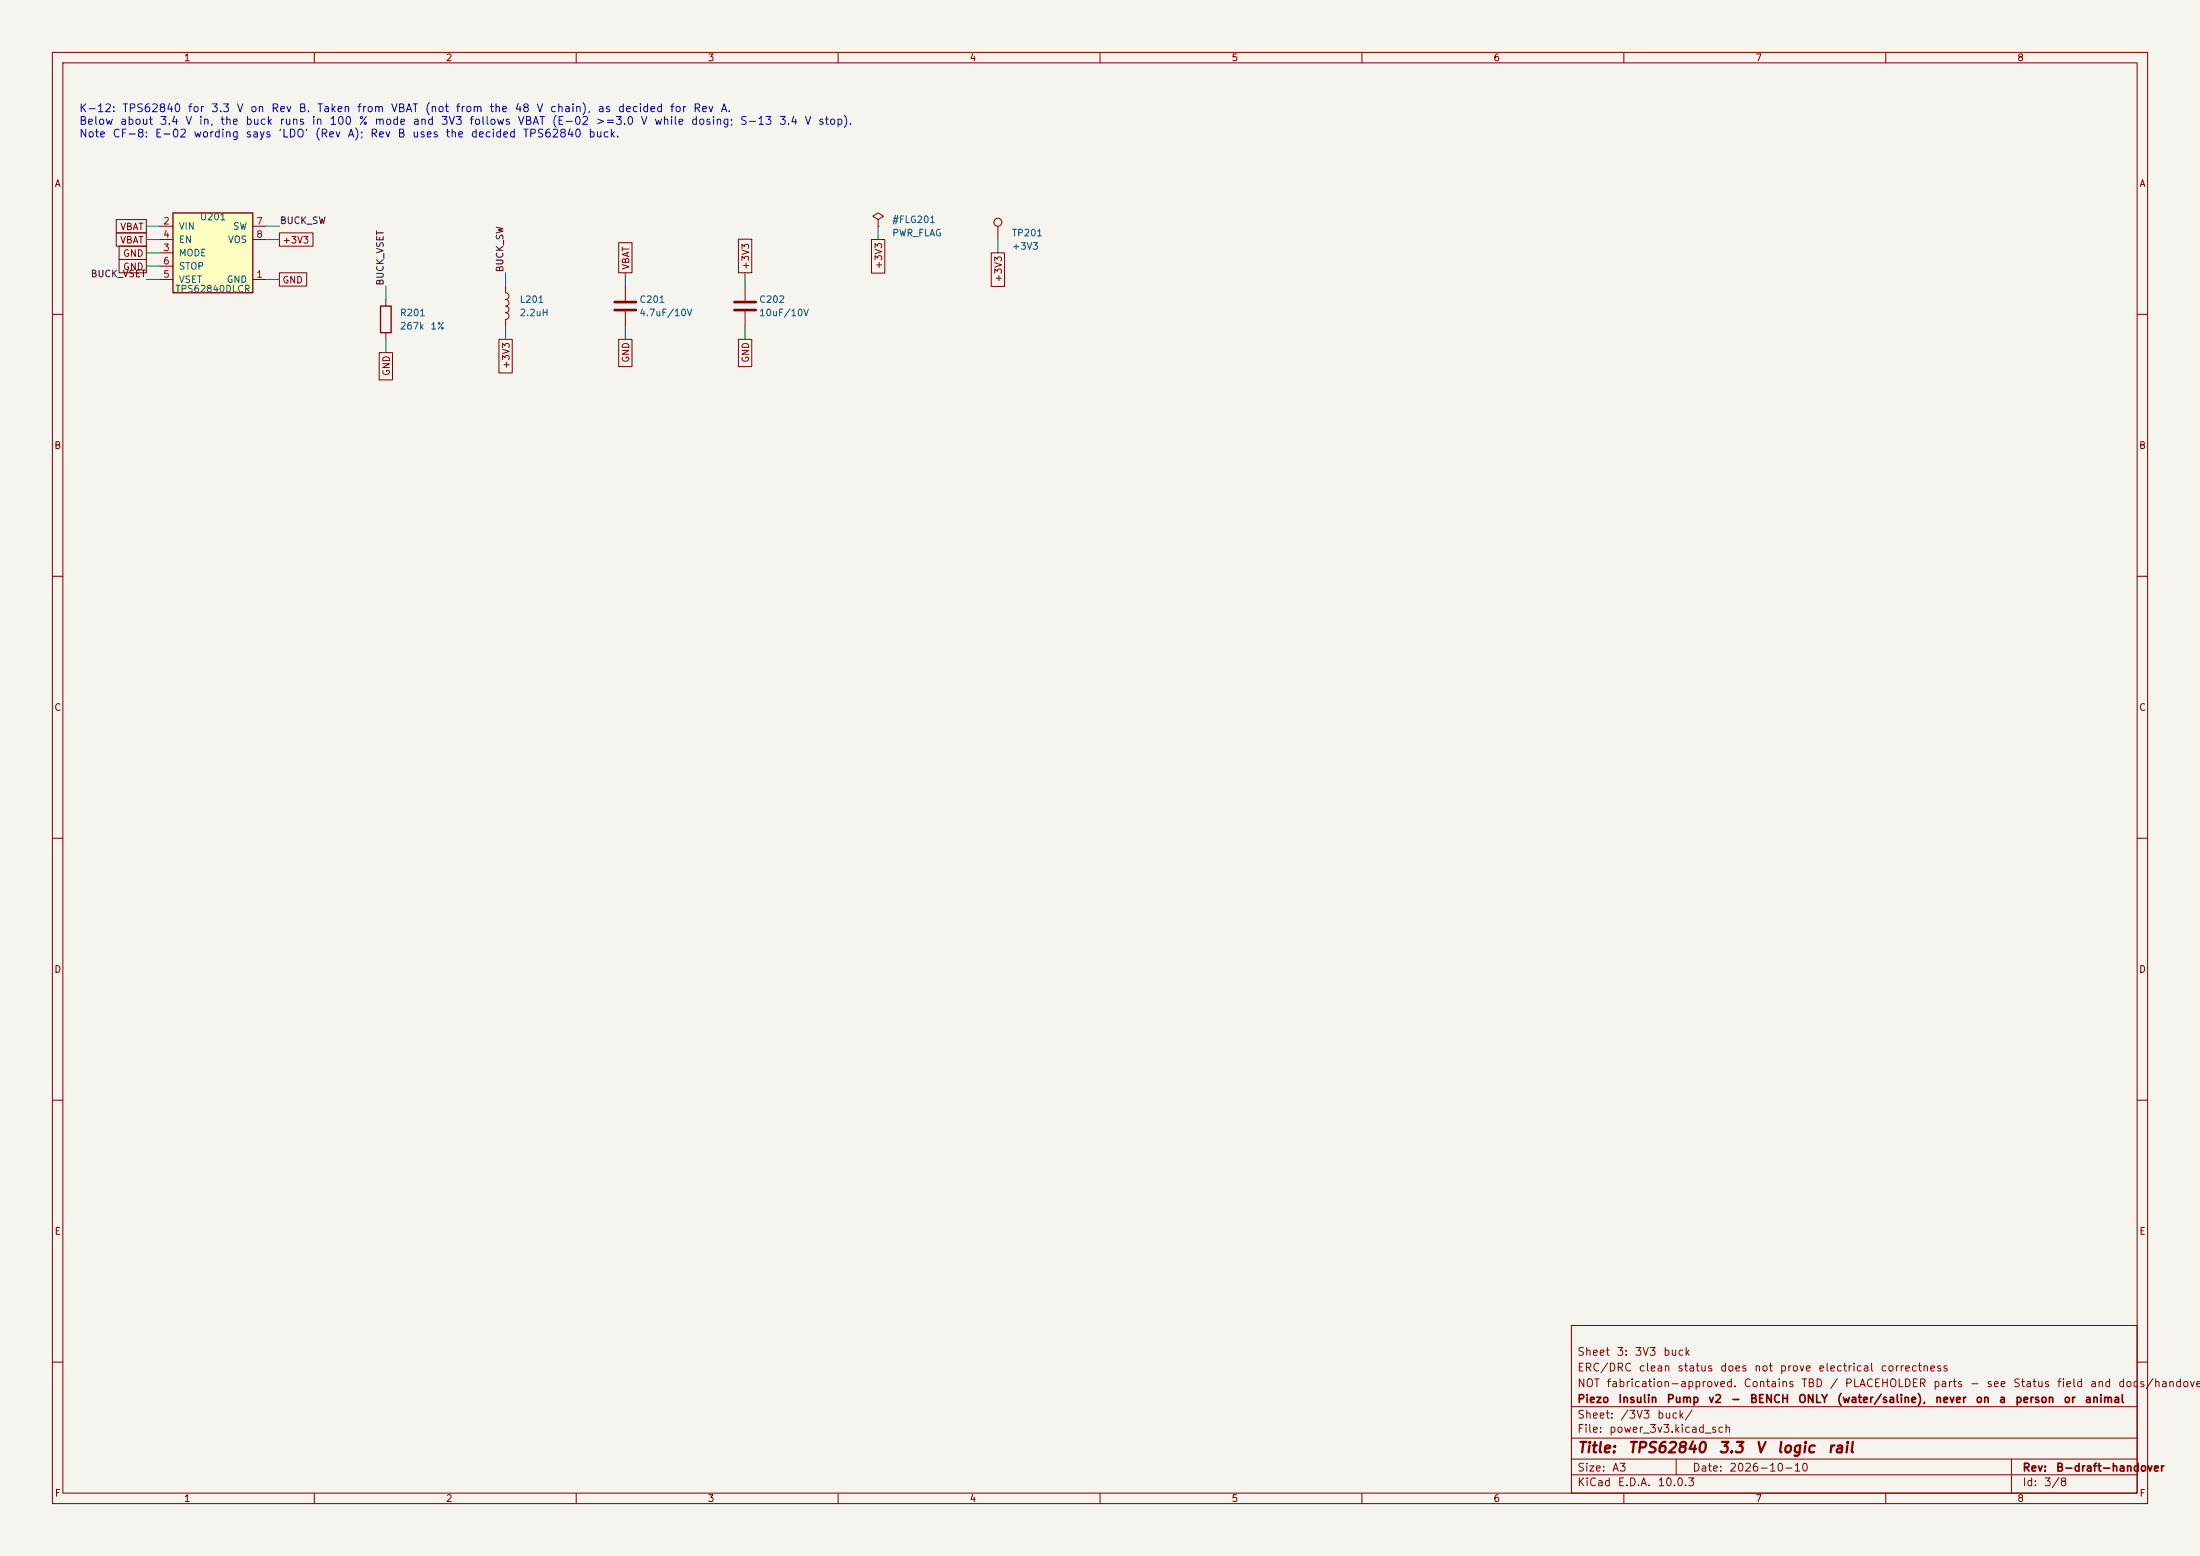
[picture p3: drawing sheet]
<svg xmlns="http://www.w3.org/2000/svg" width="420mm" height="297mm" viewBox="0 0 420 297" stroke-linecap="round" stroke-linejoin="round" font-family="sans-serif">
<path d="M0 0h420v297h-420z" fill="#f5f4ef" stroke="#f5f4ef" stroke-width=".19"/>
<g fill="none" stroke="#840000" stroke-width=".19">
<path d="M10 10h400v277h-400zM12 12h396v273h-396zM60 10v2M110 10v2M160 10v2M210 10v2M260 10v2M310 10v2M360 10v2M96.5 54.6v1.3a.64 .64 0 0 1 .7 .6 .64 .64 0 0 1-.7 .7M96.5 57.2a.64 .64 0 0 1 .7 .6 .64 .64 0 0 1-.7 .6 .64 .64 0 0 1 .7 .7 .64 .64 0 0 1-.7 .6 .64 .64 0 0 1 .7 .6 .64 .64 0 0 1-.7 .7v1.2M142.2 54.6v2.8"/>
<path d="M142.2 59.4v2.8M167.6 41.9l1.1-.6-1.1-.7-1 .7 1 .6v1.3M167.6 43.2h.1M190.5 43.2v2.5M10 60h2M408 60h2M10 110h2M408 110h2M10 160h2M408 160h2M10 210h2M408 210h2"/>
<path d="M300 253h108v32h-108zM10 260h2M300 278.5h108M300 274.5h108M300 268.5h108M320 278.5v3M384 278.5v6.5M408 260h2M60 285v2M110 285v2M160 285v2M210 285v2"/>
<path d="M260 285v2M300 281.5h108M310 285v2M360 285v2"/>
<circle cx="190.5" cy="42.4" r=".76"/>
</g>
<path d="M140.2 57.7h4.1M140.2 59.2h4.1" fill="none" stroke="#840000" stroke-width=".51"/>
<path d="M33 40.6h15.3v15.3h-15.3z" fill="#ffffc2"/>
<path d="M33 40.6h15.3v15.3h-15.3zM72.6 58.4h2.1v5.1h-2.1z" fill="none" stroke="#840000" stroke-width=".25"/>
<g fill="none" stroke="#840000" stroke-width=".19">
<path d="M22.2 41.9h5.7v2.6h-5.7zM22.2 44.4h5.7v2.6h-5.7zM22.7 47h5.2v2.5h-5.2zM22.7 49.5h5.2v2.6h-5.2zM30.5 53.3h2.5M30.5 43.2h2.5M30.5 48.3h2.5M30.5 45.7h2.5M30.5 50.8h2.5M48.3 53.3h2.5M48.3 43.2h2.5M48.3 45.7h2.5"/>
<path d="M53.3 44.4h6.5v2.6h-6.5zM53.3 52.1h5.2v2.5h-5.2zM73.7 57.2v1.2M118.1 46.3h2.6v5.8h-2.6zM119.4 54.6v2.8M119.4 59.4v2.8M141 45.7h2.5v6.4h-2.5zM166.4 45.7h2.5v6.4h-2.5zM189.2 48.3h2.6v6.4h-2.6zM72.4 67.3h2.5v5.2h-2.5zM73.7 63.5v1.3M95.2 64.8h2.6v6.4h-2.6z"/>
<path d="M118.1 64.8h2.6v5.2h-2.6zM141 64.8h2.5v5.2h-2.5z"/>
</g>
<path d="M117.3 57.7h4.1M117.3 59.2h4.1" fill="none" stroke="#840000" stroke-width=".51"/>
<g fill="none" stroke="#009600" stroke-width=".19">
<path d="M27.9 43.2h2.6M27.9 45.7h2.6M27.9 53.3h2.6M27.9 50.8h2.6M27.9 48.3h2.6M50.8 43.2h2.5M50.8 45.7h2.5M50.8 53.3h2.5M73.7 54.6v2.6M96.5 52.1v2.5M119.4 52.1v2.5M142.2 52.1v2.5"/>
<path d="M167.6 43.2v2.5M190.5 45.7v2.6M73.7 64.8v2.5M96.5 62.2v2.6M119.4 62.2v2.6M142.2 62.2v2.6"/>
</g>
<g font-size="2" fill="#840000">
<text x="301" y="277.8">Title:</text>
<text x="310.7" y="277.8">TPS62840</text>
<text x="327.9" y="277.8">3.3</text>
<text x="335" y="277.8">V</text>
<text x="339.1" y="277.8">logic</text>
<text x="348.7" y="277.8">rail</text>
</g>
<g font-size="1.5" fill="#0000c2">
<text x="15" y="21.8">K-12:</text>
<text x="23.2" y="21.8">TPS62840</text>
<text x="35.7" y="21.8">for</text>
<text x="40.2" y="21.8">3.3</text>
<text x="45.1" y="21.8">V</text>
<text x="47.6" y="21.8">on</text>
<text x="51.7" y="21.8">Rev</text>
<text x="56.9" y="21.8">B.</text>
<text x="60.4" y="21.8">Taken</text>
<text x="68.1" y="21.8">from</text>
<text x="74.5" y="21.8">VBAT</text>
<text x="81" y="21.8">(not</text>
<text x="86.9" y="21.8">from</text>
<text x="93.3" y="21.8">the</text>
<text x="98.1" y="21.8">48</text>
<text x="102.3" y="21.8">V</text>
<text x="104.9" y="21.8">chain),</text>
<text x="114" y="21.8">as</text>
<text x="117.8" y="21.8">decided</text>
<text x="127.8" y="21.8">for</text>
<text x="132.2" y="21.8">Rev</text>
<text x="137.4" y="21.8">A.</text>
<text x="15" y="24.2">Below</text>
<text x="15" y="26.6">Note</text>
<text x="21.4" y="26.6">CF-8:</text>
<text x="22.8" y="24.2">about</text>
<text x="29.5" y="26.6">E-02</text>
<text x="30.4" y="24.2">3.4</text>
<text x="35.3" y="24.2">V</text>
<text x="36.8" y="26.6">wording</text>
<text x="37.8" y="24.2">in,</text>
<text x="41.9" y="24.2">the</text>
<text x="46.7" y="24.2">buck</text>
<text x="46.8" y="26.6">says</text>
<text x="53" y="26.6">'LDO'</text>
<text x="53.2" y="24.2">runs</text>
<text x="59.4" y="24.2">in</text>
<text x="60" y="26.6">(Rev</text>
<text x="62.8" y="24.2">100</text>
<text x="66.2" y="26.6">A);</text>
<text x="68.4" y="24.2">%</text>
<text x="70.5" y="26.6">Rev</text>
<text x="71.4" y="24.2">mode</text>
<text x="75.8" y="26.6">B</text>
<text x="78.6" y="26.6">uses</text>
<text x="78.7" y="24.2">and</text>
<text x="84" y="24.2">3V3</text>
<text x="84.9" y="26.6">the</text>
<text x="89.5" y="24.2">follows</text>
<text x="89.7" y="26.6">decided</text>
<text x="98.7" y="24.2">VBAT</text>
<text x="99.7" y="26.6">TPS62840</text>
<text x="105.2" y="24.2">(E-02</text>
<text x="112.2" y="26.6">buck.</text>
<text x="113.6" y="24.2">&gt;=3.0</text>
<text x="122.2" y="24.2">V</text>
<text x="124.8" y="24.2">while</text>
<text x="131.8" y="24.2">dosing;</text>
<text x="141.2" y="24.2">S-13</text>
<text x="148.6" y="24.2">3.4</text>
<text x="153.5" y="24.2">V</text>
<text x="156.1" y="24.2">stop).</text>
</g>
<g font-size="1.5" fill="#840000">
<text x="301" y="262.1">ERC/DRC</text>
<text x="301" y="259.1">Sheet</text>
<text x="308.5" y="259.1">3:</text>
<text x="311.9" y="259.1">3V3</text>
<text x="312.7" y="262.1">clean</text>
<text x="317.4" y="259.1">buck</text>
<text x="320.1" y="262.1">status</text>
<text x="328.2" y="262.1">does</text>
<text x="334.8" y="262.1">not</text>
<text x="339.6" y="262.1">prove</text>
<text x="347" y="262.1">electrical</text>
<text x="358.9" y="262.1">correctness</text>
<text x="301" y="268.1">Piezo</text>
<text x="301" y="265.1">NOT</text>
<text x="306.6" y="265.1">fabrication-approved.</text>
<text x="308.8" y="268.1">Insulin</text>
<text x="318" y="268.1">Pump</text>
<text x="326" y="268.1">v2</text>
<text x="330.3" y="268.1">-</text>
<text x="332.7" y="265.1">Contains</text>
<text x="333.9" y="268.1">BENCH</text>
<text x="343.2" y="268.1">ONLY</text>
<text x="343.7" y="265.1">TBD</text>
<text x="349.2" y="265.1">/</text>
<text x="350.5" y="268.1">(water/saline),</text>
<text x="352.1" y="265.1">PLACEHOLDER</text>
<text x="368.9" y="265.1">parts</text>
<text x="369.3" y="268.1">never</text>
<text x="375.9" y="265.1">-</text>
<text x="377" y="268.1">on</text>
<text x="379.1" y="265.1">see</text>
<text x="381.5" y="268.1">a</text>
<text x="384.2" y="265.1">Status</text>
<text x="384.6" y="268.1">person</text>
<text x="392.6" y="265.1">field</text>
<text x="393.8" y="268.1">or</text>
<text x="397.9" y="268.1">animal</text>
<text x="398.9" y="265.1">and</text>
<text x="404.2" y="265.1">docs/handover</text>
<text x="301" y="273.8">File:</text>
<text x="301" y="271.1">Sheet:</text>
<text x="307.1" y="273.8">power_3v3.kicad_sch</text>
<text x="309.2" y="271.1">/3V3</text>
<text x="316.2" y="271.1">buck/</text>
<text x="301" y="281.2">Size:</text>
<text x="307.6" y="281.2">A3</text>
<text x="323" y="281.2">Date:</text>
<text x="330" y="281.2">2026-10-10</text>
<text x="386" y="281.2">Rev:</text>
<text x="392.4" y="281.2">B-draft-handover</text>
<text x="301" y="284">KiCad</text>
<text x="308.7" y="284">E.D.A.</text>
<text x="316.3" y="284">10.0.3</text>
<text x="386" y="284">Id:</text>
<text x="390.1" y="284">3/8</text>
</g>
<g font-size="1.3" fill="#840000">
<text x="35" y="12">1</text>
<text x="85" y="12">2</text>
<text x="135" y="12">3</text>
<text x="185" y="12">4</text>
<text x="235" y="12">5</text>
<text x="285" y="12">6</text>
<text x="335" y="12">7</text>
<text x="385" y="12">8</text>
<text x="10.3" y="36">A</text>
<text x="408.3" y="36">A</text>
<text x="22.8" y="44.2">VBAT</text>
<text x="22.8" y="46.8">VBAT</text>
<text x="53.8" y="46.8">+3V3</text>
<text x="23.4" y="49.3">GND</text>
<text x="23.4" y="51.9">GND</text>
<text x="120.4" y="51.6" transform="rotate(-90 120.4 51.6)">VBAT</text>
<text x="143.3" y="51.6" transform="rotate(-90 143.3 51.6)">+3V3</text>
<text x="168.7" y="51.5" transform="rotate(-90 168.7 51.5)">+3V3</text>
<text x="53.8" y="54.4">GND</text>
<text x="191.6" y="54" transform="rotate(-90 191.6 54)">+3V3</text>
<text x="74.7" y="71.9" transform="rotate(-90 74.7 71.9)">GND</text>
<text x="97.6" y="70.5" transform="rotate(-90 97.6 70.5)">+3V3</text>
<text x="120.4" y="69.3" transform="rotate(-90 120.4 69.3)">GND</text>
<text x="143.3" y="69.3" transform="rotate(-90 143.3 69.3)">GND</text>
<text x="10.3" y="86">B</text>
<text x="408.2" y="86">B</text>
<text x="10.3" y="136">C</text>
<text x="408.2" y="136">C</text>
<text x="10.3" y="186">D</text>
<text x="408.2" y="186">D</text>
<text x="10.3" y="236">E</text>
<text x="408.3" y="236">E</text>
<text x="10.3" y="286">F</text>
<text x="35" y="287">1</text>
<text x="85" y="287">2</text>
<text x="135" y="287">3</text>
<text x="185" y="287">4</text>
<text x="235" y="287">5</text>
<text x="285" y="287">6</text>
<text x="335" y="287">7</text>
<text x="385" y="287">8</text>
<text x="408.3" y="286">F</text>
</g>
<g font-size="1.3" fill="#a90000">
<text x="31" y="43.2">2</text>
<text x="31" y="45.7">4</text>
<text x="48.8" y="43.2">7</text>
<text x="48.8" y="45.7">8</text>
<text x="31" y="48.2">3</text>
<text x="31" y="53.3">5</text>
<text x="31" y="50.8">6</text>
<text x="48.8" y="53.3">1</text>
</g>
<g font-size="1.3" fill="#006464">
<text x="34" y="44.2">VIN</text>
<text x="34" y="46.7">EN</text>
<text x="38.1" y="42.4">U201</text>
<text x="43.4" y="46.7">VOS</text>
<text x="44.4" y="44.2">SW</text>
<text x="170.2" y="45.4">PWR_FLAG</text>
<text x="170.2" y="42.9">#FLG201</text>
<text x="193.1" y="45.4">TP201</text>
<text x="193.1" y="48">+3V3</text>
<text x="34" y="49.2">MODE</text>
<text x="34" y="51.8">STOP</text>
<text x="33.4" y="56.1">TPS62840DLCR</text>
<text x="34" y="54.3">VSET</text>
<text x="43.2" y="54.3">GND</text>
<text x="99.1" y="58.1">L201</text>
<text x="122" y="58.1">C201</text>
<text x="144.8" y="58.1">C202</text>
<text x="76.2" y="60.7">R201</text>
<text x="76.2" y="63.2">267k</text>
<text x="82.1" y="63.2">1%</text>
<text x="99.1" y="60.7">2.2uH</text>
<text x="122" y="60.7">4.7uF/10V</text>
<text x="144.8" y="60.7">10uF/10V</text>
</g>
<g font-size="1.3" fill="#0f0f0f">
<text x="53.3" y="43.1">BUCK_SW</text>
<text x="17.2" y="53.2">BUCK_VSET</text>
<text x="96.4" y="52.1" transform="rotate(-90 96.4 52.1)">BUCK_SW</text>
<text x="73.5" y="54.6" transform="rotate(-90 73.5 54.6)">BUCK_VSET</text>
</g>
</svg>
